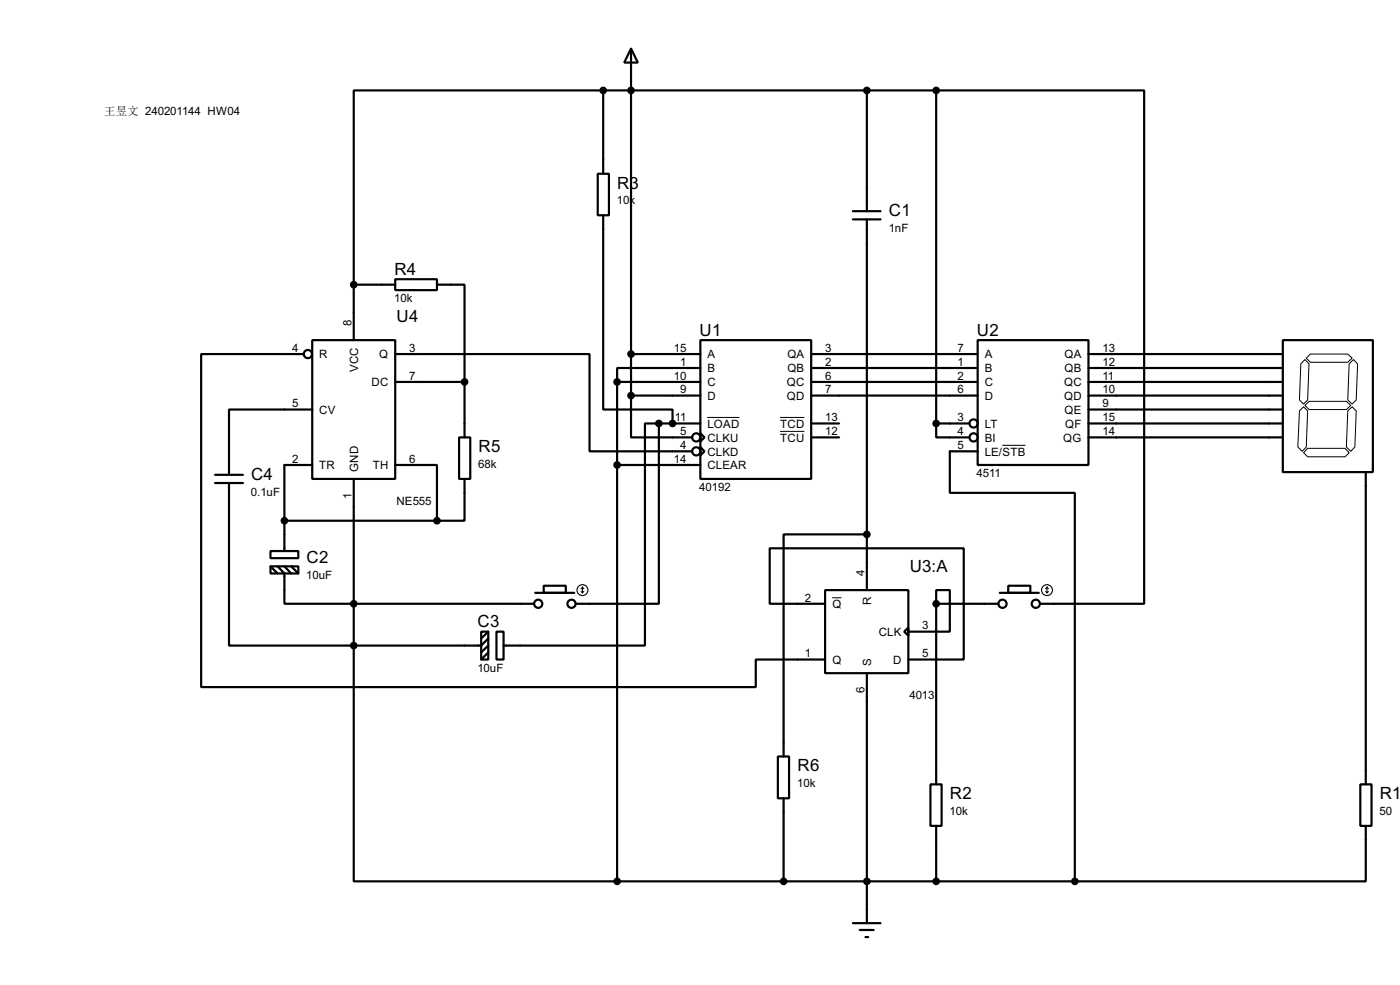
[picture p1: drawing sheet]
<svg xmlns="http://www.w3.org/2000/svg" width="256mm" height="180mm" viewBox="0 0 256 180" stroke-linecap="round" stroke-linejoin="round" font-family="sans-serif">
<g fill="none" stroke="#000" stroke-width=".4">
<path d="M110.5 16.6h-45.7v35.5M110.5 16.6h61M110.5 16.6v15.2M115.6 8.9l1.3 2.6h-2.5zM115.6 8.9v63.5M158.8 16.6v22.1M171.5 16.6h38.1v93.9h-19M171.5 16.6v60.9M109.5 31.8h2.1v7.6h-2.1zM110.5 39.4v35.6h12.7v2.5M156.3 38.7h5M64.8 52.1v10.2"/>
<path d="M64.8 52.1h7.6M72.4 51.1h7.7v2h-7.7zM80.1 52.1h5v17.8M156.3 40.2h5M158.8 40.2v67.8M55.7 64.8h-18.8v61h101.6v-5.1h12.7M57.2 62.3h15.2v25.4h-15.2zM57.2 75h-15.2v11.9M72.4 64.8h35.6v17.8h18.8M72.4 69.9h12.7M85.1 69.9v10.2M113.1 69.9h15.2"/>
<path d="M113.1 69.9v91.4M115.6 72.4v7.7h11.2M115.6 64.8h12.7M115.6 72.4h12.7M120.7 77.5v33h-15.2M120.7 77.5h-2.5v40.7h-25.9M120.7 77.5h7.6M128.3 62.3h20.3v25.4h-20.3zM128.3 79.3l.8 .8-.8 .7zM128.3 67.4h-15.2v2.5M148.6 64.8h30.5M148.6 67.4h30.5"/>
<path d="M148.6 69.9h30.5M148.6 72.4h30.5M148.6 77.5h5.1M171.5 77.5v2.6h6.1M171.5 77.5h6.1M179.1 62.3h20.3v22.8h-20.3zM199.4 64.8h35.6M199.4 67.4h35.6M199.4 69.9h35.6M199.4 72.4h35.6M199.4 75h35.6M199.4 77.5h35.6"/>
<path d="M235 62.3h16.5v24.1h-16.5zM39.4 86.9h5.1M39.4 88.4h5.1M42 88.4v29.8h22.8M52.1 95.3h28M57.2 85.1h-5.1v15.8M64.8 87.7v30.5M72.4 85.1h7.7v10.2M84.1 80.1h2.1v7.6h-2.1zM85.1 87.7v7.6h-5M113.1 85.1h15.2M128.3 81.8l.8 .8-.8 .8z"/>
<path d="M148.6 80.1h5.1M158.8 97.8h-15.2v40.7M179.1 82.6h-5.1v7.6h22.9v71.1M199.4 80.1h35.6M250.2 86.4v57.2M49.6 100.9h5.1v1.3h-5.1zM49.6 103.7h5.1v1.3h-5.1zM49.6 103.7l1.3 1.3M50.9 103.7l1.2 1.3v5.5h45.7M52.1 103.7l1.3 1.3M53.4 103.7l1.3 1.3M64.8 118.2v43.1h48.3"/>
<path d="M88.2 115.6h1.3v5.1h-1.3zM89.5 116.9l-1.3 1.3h-23.4M89.5 119.4l-1.3 1.3M89.5 118.2l-1.3 1.2M89.5 115.6l-1.3 1.3M91 115.6h1.3v5.1h-1.3zM98.1 108.5h7.1M99.6 107.2h4.1v1.3h-4.1zM151.2 108h15.2v15.2h-15.2zM151.2 110.5h-10.2v-10.1h35.6v20.3h-10.2M165.7 115.6l.7-.7v1.5zM171.5 110.5v-2.5h2.5v7.6h-7.6"/>
<path d="M171.5 110.5v33.1M171.5 110.5h11.4M183.2 108.5h7.1M184.7 107.2h4.1v1.3h-4.1zM142.5 138.5h2.1v7.6h-2.1zM158.8 123.2v45.8M143.6 146.1v15.2M170.5 143.6h2v7.6h-2zM171.5 151.2v10.1M249.2 143.6h2.1v7.6h-2.1zM250.2 151.2v10.1h-53.3M113.1 161.3h83.8"/>
<path d="M156.3 169h5M157.5 170.2h2.6M158.6 171.5h.5"/>
<circle cx="56.4" cy="64.8" r=".75"/>
<circle cx="178.3" cy="77.5" r=".75"/>
<circle cx="127.5" cy="82.6" r=".75"/>
<circle cx="127.5" cy="80.1" r=".75"/>
<circle cx="178.3" cy="80.1" r=".75"/>
<circle cx="98.6" cy="110.5" r=".75"/>
<circle cx="104.7" cy="110.5" r=".75"/>
<circle cx="183.6" cy="110.5" r=".75"/>
<circle cx="189.7" cy="110.5" r=".75"/>
</g>
<circle cx="123.2" cy="77.5" r=".2" fill="#000"/>
<path d="M129.6 76.4h5.9M142.9 76.4h4.5M142.9 79h4.5M238.1 75.2l.7-.7 .8 .7-.3 6.6-.7 .8-.8-.8zM239.1 74.2l.7-.7h6.9l.8 .7-.8 .8h-6.9zM239.1 65.8l.7 .8-.2 6.6-.8 .8-.7-.8 .2-6.6zM239.3 65.6l.8-.8h6.8l.8 .8-.8 .7h-6.8zM246.9 75.2l.8-.7 .8 .7-.3 6.6-.7 .8-.8-.8zM247.2 66.6l.8-.8 .7 .8-.2 6.6-.8 .8-.8-.8zM183.6 81.5h4.3M239.6 82.1h6.8l.8 .8-.8 .7h-6.8l-.8-.7zM152.5 109.4h1.7" fill="none" stroke="#000" stroke-width=".18"/>
<g fill="none" stroke="#000" stroke-width=".2">
<path d="M106.5 108.3l.2 .2M106.7 107.5v1M106.7 107.5l-.2 .3M106.7 107.5l.3 .3M107 108.3l-.3 .2M191.6 108.3l.2 .2M191.8 107.5v1M191.8 107.5l-.2 .3M191.8 107.5l.3 .3M192.1 108.3l-.3 .2"/>
<circle cx="106.7" cy="108" r="1"/>
<circle cx="191.8" cy="108" r="1"/>
</g>
<g fill="#000" stroke="#000" stroke-width=".4">
<circle cx="110.5" cy="16.6" r=".5"/>
<circle cx="115.6" cy="16.6" r=".5"/>
<circle cx="158.8" cy="16.6" r=".5"/>
<circle cx="171.5" cy="16.6" r=".5"/>
<circle cx="64.8" cy="52.1" r=".5"/>
<circle cx="85.1" cy="69.9" r=".5"/>
<circle cx="113" cy="69.9" r=".5"/>
<circle cx="115.6" cy="64.8" r=".5"/>
<circle cx="115.6" cy="72.4" r=".5"/>
<circle cx="120.7" cy="77.5" r=".5"/>
<circle cx="123.2" cy="77.5" r=".5"/>
<circle cx="171.5" cy="77.5" r=".5"/>
<circle cx="52.1" cy="95.3" r=".5"/>
<circle cx="80" cy="95.3" r=".5"/>
<circle cx="113" cy="85.1" r=".5"/>
<circle cx="158.8" cy="97.8" r=".5"/>
<circle cx="64.8" cy="118.2" r=".5"/>
<circle cx="64.8" cy="110.5" r=".5"/>
<circle cx="171.5" cy="110.5" r=".5"/>
<circle cx="113" cy="161.3" r=".5"/>
<circle cx="143.5" cy="161.3" r=".5"/>
<circle cx="158.8" cy="161.3" r=".5"/>
<circle cx="171.5" cy="161.3" r=".5"/>
<circle cx="196.9" cy="161.3" r=".5"/>
</g>
<g font-size="3.5">
<text x="113.1" y="34.5">R3</text>
<text x="162.9" y="39.5">C1</text>
<text x="72.3" y="50.3">R4</text>
<text x="72.7" y="58.9">U4</text>
<text x="128.2" y="61.4">U1</text>
<text x="179" y="61.4">U2</text>
<text x="87.7" y="82.8">R5</text>
<text x="46" y="87.8">C4</text>
<text x="56.2" y="103.1">C2</text>
<text x="166.7" y="104.7">U3:A</text>
<text x="87.5" y="114.8">C3</text>
<text x="146.1" y="141.2">R6</text>
<text x="174" y="146.3">R2</text>
<text x="252.8" y="146.3">R1</text>
</g>
<g font-size="2.4">
<text x="113" y="37.4">10k</text>
<text x="162.8" y="42.5">1nF</text>
<text x="64.4" y="59.7" transform="rotate(-90 64.4 59.7)">8</text>
<text x="72.2" y="55.3">10k</text>
<text x="53.5" y="64.4">4</text>
<text x="58.5" y="65.6">R</text>
<text x="69.5" y="65.6">Q</text>
<text x="75" y="64.4">3</text>
<text x="123.5" y="64.4">15</text>
<text x="129.6" y="65.6">A</text>
<text x="144.2" y="65.6">QA</text>
<text x="151.2" y="64.4">3</text>
<text x="175.4" y="64.4">7</text>
<text x="180.4" y="65.6">A</text>
<text x="195" y="65.6">QA</text>
<text x="202" y="64.4">13</text>
<text x="65.6" y="68.1" transform="rotate(-90 65.6 68.1)">VCC</text>
<text x="68.1" y="70.7">DC</text>
<text x="75" y="69.5">7</text>
<text x="123.5" y="69.5">10</text>
<text x="124.6" y="67">1</text>
<text x="124.6" y="72">9</text>
<text x="129.6" y="68.1">B</text>
<text x="129.6" y="70.7">C</text>
<text x="144.1" y="70.7">QC</text>
<text x="144.2" y="68.1">QB</text>
<text x="151.2" y="67">2</text>
<text x="151.2" y="69.5">6</text>
<text x="151.2" y="72">7</text>
<text x="175.4" y="67">1</text>
<text x="175.4" y="69.5">2</text>
<text x="175.4" y="72">6</text>
<text x="180.4" y="68.1">B</text>
<text x="180.4" y="70.7">C</text>
<text x="194.9" y="70.7">QC</text>
<text x="195" y="68.1">QB</text>
<text x="202" y="67">12</text>
<text x="202" y="69.5">11</text>
<text x="202" y="72">10</text>
<text x="53.5" y="74.6">5</text>
<text x="58.5" y="75.8">CV</text>
<text x="123.6" y="77.1">11</text>
<text x="129.6" y="73.2">D</text>
<text x="144.1" y="73.2">QD</text>
<text x="151.2" y="77.1">13</text>
<text x="175.4" y="77.1">3</text>
<text x="180.4" y="73.2">D</text>
<text x="194.9" y="73.2">QD</text>
<text x="195" y="75.8">QE</text>
<text x="202" y="74.6">9</text>
<text x="202" y="77.1">15</text>
<text x="124.6" y="79.7">5</text>
<text x="124.6" y="82.2">4</text>
<text x="129.6" y="78.3">LOAD</text>
<text x="129.6" y="80.8">CLKU</text>
<text x="129.6" y="83.4">CLKD</text>
<text x="142.9" y="78.3">TCD</text>
<text x="142.9" y="80.8">TCU</text>
<text x="151.2" y="79.7">12</text>
<text x="175.4" y="79.7">4</text>
<text x="175.4" y="82.2">5</text>
<text x="180.4" y="78.3">LT</text>
<text x="180.4" y="80.8">BI</text>
<text x="180.4" y="83.4">LE/STB</text>
<text x="194.8" y="80.8">QG</text>
<text x="195.1" y="78.3">QF</text>
<text x="202" y="79.7">14</text>
<text x="53.5" y="84.7">2</text>
<text x="58.5" y="85.9">TR</text>
<text x="65.6" y="86.4" transform="rotate(-90 65.6 86.4)">GND</text>
<text x="68.3" y="85.9">TH</text>
<text x="75" y="84.7">6</text>
<text x="87.6" y="85.7">68k</text>
<text x="123.5" y="84.7">14</text>
<text x="128.1" y="89.9">40192</text>
<text x="129.6" y="85.9">CLEAR</text>
<text x="178.9" y="87.3">4511</text>
<text x="45.9" y="90.8">0.1uF</text>
<text x="64.4" y="91.4" transform="rotate(-90 64.4 91.4)">1</text>
<text x="72.6" y="92.4">NE555</text>
<text x="56.1" y="106">10uF</text>
<text x="158.4" y="105.5" transform="rotate(-90 158.4 105.5)">4</text>
<text x="147.5" y="110.1">2</text>
<text x="152.5" y="111.3">Q</text>
<text x="159.6" y="110.8" transform="rotate(-90 159.6 110.8)">R</text>
<text x="161" y="116.4">CLK</text>
<text x="169" y="115.2">3</text>
<text x="87.5" y="122.9">10uF</text>
<text x="147.5" y="120.3">1</text>
<text x="152.5" y="121.5">Q</text>
<text x="159.6" y="121.9" transform="rotate(-90 159.6 121.9)">S</text>
<text x="163.6" y="121.5">D</text>
<text x="169" y="120.3">5</text>
<text x="158.4" y="126.9" transform="rotate(-90 158.4 126.9)">6</text>
<text x="166.6" y="128">4013</text>
<text x="146.1" y="144.1">10k</text>
<text x="174" y="149.2">10k</text>
<text x="252.7" y="149.2">50</text>
</g>
<text font-size="2.1" x="19.1" y="21.1">王昱文 240201144 HW04</text>
</svg>
